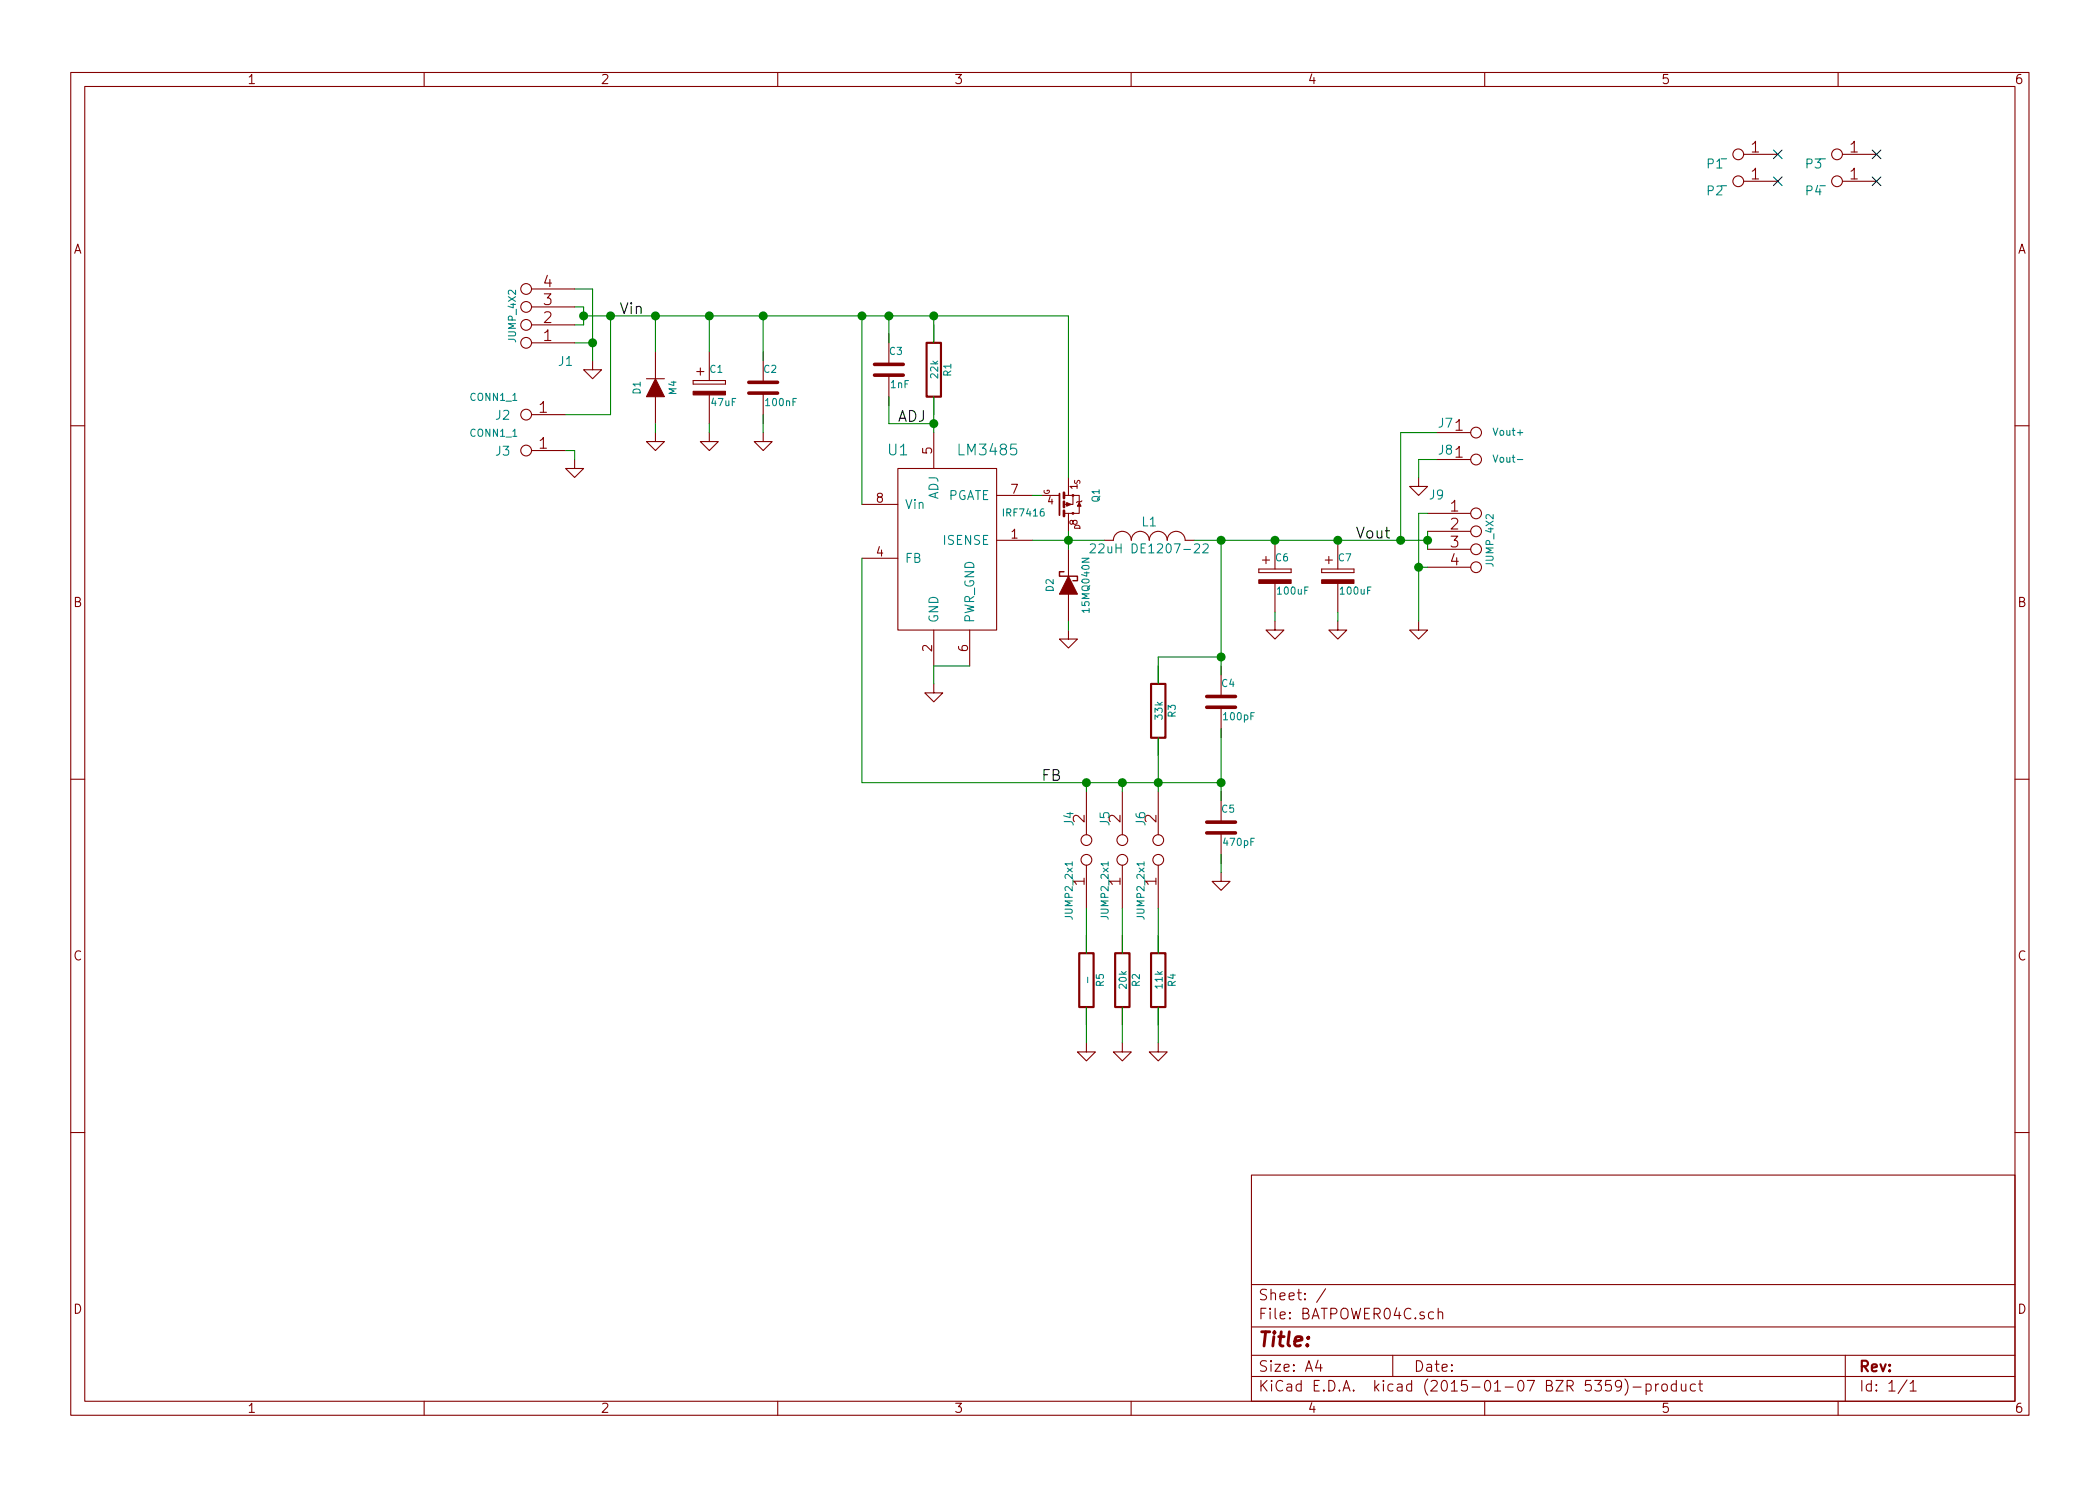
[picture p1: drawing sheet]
EESchema Schematic File Version 2
LIBS:power
LIBS:device
LIBS:transistors
LIBS:conn
LIBS:linear
LIBS:regul
LIBS:74xx
LIBS:cmos4000
LIBS:adc-dac
LIBS:memory
LIBS:xilinx
LIBS:special
LIBS:microcontrollers
LIBS:dsp
LIBS:microchip
LIBS:analog_switches
LIBS:motorola
LIBS:texas
LIBS:intel
LIBS:audio
LIBS:interface
LIBS:digital-audio
LIBS:philips
LIBS:display
LIBS:cypress
LIBS:siliconi
LIBS:opto
LIBS:atmel
LIBS:contrib
LIBS:valves
LIBS:MLAB_D
LIBS:MLAB_IO
LIBS:MLAB_T
LIBS:BATPOWER04C-cache
EELAYER 25 0
EELAYER END
$Descr A4 11693 8268
encoding utf-8
Sheet 1 1
Title ""
Date ""
Rev ""
Comp ""
Comment1 ""
Comment2 ""
Comment3 ""
Comment4 ""
$EndDescr
$Comp
L LM3485 U1
U 1 1
P 5300 2800
F 0 "U1" H 5000 3100 60  0000 C CNN
F 1 "LM3485" H 5500 3100 60  0000 C CNN
F 2 "MLAB_IO:MSOP-8_3x3mm_Pitch0.65mm" H 5500 2750 60  0001 C CNN
F 3 "" H 5500 2750 60  0000 C CNN
	1    5300 2800
	1    0    0    -1  
$EndComp
$Comp
L CONN1_1 J2
U 1 1
P 2850 2250
F 0 "J2" H 2900 2300 50  0000 C CNN
F 1 "CONN1_1" H 2950 2200 40  0000 C CNN
F 2 "MLAB_CON:WAGO256" H 2900 2200 60  0001 C CNN
F 3 "" H 2900 2200 60  0000 C CNN
	1    2850 2250
	-1   0    0    1   
$EndComp
$Comp
L CONN1_1 J3
U 1 1
P 2850 2450
F 0 "J3" H 2900 2500 50  0000 C CNN
F 1 "CONN1_1" H 2950 2400 40  0000 C CNN
F 2 "MLAB_CON:WAGO256" H 2900 2400 60  0001 C CNN
F 3 "" H 2900 2400 60  0000 C CNN
	1    2850 2450
	-1   0    0    1   
$EndComp
$Comp
L DIODE D1
U 1 1
P 3650 2150
F 0 "D1" H 3650 2250 40  0000 C CNN
F 1 "M4" H 3650 2050 40  0000 C CNN
F 2 "MLAB_D:Diode-SMA_Standard" H 3650 2150 60  0001 C CNN
F 3 "" H 3650 2150 60  0000 C CNN
	1    3650 2150
	0    -1   -1   0   
$EndComp
$Comp
L CP2 C1
U 1 1
P 3950 2150
F 0 "C1" H 3950 2250 40  0000 L CNN
F 1 "47uF" H 3956 2065 40  0000 L CNN
F 2 "MLAB_C:TantalC_SizeC_Reflow" H 3988 2000 30  0001 C CNN
F 3 "" H 3950 2150 60  0000 C CNN
	1    3950 2150
	1    0    0    -1  
$EndComp
$Comp
L R R1
U 1 1
P 5200 2050
F 0 "R1" V 5280 2050 40  0000 C CNN
F 1 "22k" V 5207 2051 40  0000 C CNN
F 2 "MLAB_R:SMD-0805" V 5130 2050 30  0001 C CNN
F 3 "" H 5200 2050 30  0000 C CNN
	1    5200 2050
	1    0    0    -1  
$EndComp
$Comp
L C C3
U 1 1
P 4950 2050
F 0 "C3" H 4950 2150 40  0000 L CNN
F 1 "1nF" H 4956 1965 40  0000 L CNN
F 2 "MLAB_R:SMD-0805" H 4988 1900 30  0001 C CNN
F 3 "" H 4950 2050 60  0000 C CNN
	1    4950 2050
	1    0    0    -1  
$EndComp
$Comp
L IRF7416 Q1
U 1 1
P 5800 2800
F 0 "Q1" H 5750 3100 40  0000 C CNN
F 1 "IRF7416" V 5850 2700 40  0000 C CNN
F 2 "MLAB_IO:SO-8" H 5800 3100 30  0001 C CIN
F 3 "" V 5800 2900 60  0000 C CNN
	1    5800 2800
	0    1    1    0   
$EndComp
$Comp
L C C4
U 1 1
P 6800 3900
F 0 "C4" H 6800 4000 40  0000 L CNN
F 1 "100pF" H 6806 3815 40  0000 L CNN
F 2 "MLAB_R:SMD-0805" H 6838 3750 30  0001 C CNN
F 3 "" H 6800 3900 60  0000 C CNN
	1    6800 3900
	1    0    0    -1  
$EndComp
$Comp
L DIODESCH D2
U 1 1
P 5950 3250
F 0 "D2" H 5950 3350 40  0000 C CNN
F 1 "15MQ040N" H 5950 3150 40  0000 C CNN
F 2 "MLAB_D:Diode-SMA_Standard" H 5950 3250 60  0001 C CNN
F 3 "" H 5950 3250 60  0000 C CNN
	1    5950 3250
	0    -1   -1   0   
$EndComp
$Comp
L INDUCTOR_SMALL L1
U 1 1
P 6400 3000
F 0 "L1" H 6400 3100 50  0000 C CNN
F 1 "22uH DE1207-22" H 6400 2950 50  0000 C CNN
F 2 "MLAB_L:DE1205-10" H 6400 3000 60  0001 C CNN
F 3 "" H 6400 3000 60  0000 C CNN
	1    6400 3000
	1    0    0    -1  
$EndComp
$Comp
L R R3
U 1 1
P 6450 3950
F 0 "R3" V 6530 3950 40  0000 C CNN
F 1 "33k" V 6457 3951 40  0000 C CNN
F 2 "MLAB_R:SMD-0805" V 6380 3950 30  0001 C CNN
F 3 "" H 6450 3950 30  0000 C CNN
	1    6450 3950
	1    0    0    -1  
$EndComp
$Comp
L R R2
U 1 1
P 6250 5450
F 0 "R2" V 6330 5450 40  0000 C CNN
F 1 "20k" V 6257 5451 40  0000 C CNN
F 2 "MLAB_R:SMD-0805" V 6180 5450 30  0001 C CNN
F 3 "" H 6250 5450 30  0000 C CNN
	1    6250 5450
	1    0    0    -1  
$EndComp
$Comp
L R R4
U 1 1
P 6450 5450
F 0 "R4" V 6530 5450 40  0000 C CNN
F 1 "11k" V 6457 5451 40  0000 C CNN
F 2 "MLAB_R:SMD-0805" V 6380 5450 30  0001 C CNN
F 3 "" H 6450 5450 30  0000 C CNN
	1    6450 5450
	1    0    0    -1  
$EndComp
$Comp
L C C2
U 1 1
P 4250 2150
F 0 "C2" H 4250 2250 40  0000 L CNN
F 1 "100nF" H 4256 2065 40  0000 L CNN
F 2 "MLAB_R:SMD-0805" H 4288 2000 30  0001 C CNN
F 3 "" H 4250 2150 60  0000 C CNN
	1    4250 2150
	1    0    0    -1  
$EndComp
$Comp
L C C5
U 1 1
P 6800 4600
F 0 "C5" H 6800 4700 40  0000 L CNN
F 1 "470pF" H 6806 4515 40  0000 L CNN
F 2 "MLAB_R:SMD-0805" H 6838 4450 30  0001 C CNN
F 3 "" H 6800 4600 60  0000 C CNN
	1    6800 4600
	1    0    0    -1  
$EndComp
$Comp
L CP2 C6
U 1 1
P 7100 3200
F 0 "C6" H 7100 3300 40  0000 L CNN
F 1 "100uF" H 7106 3115 40  0000 L CNN
F 2 "MLAB_C:TantalC_SizeD_Reflow" H 7138 3050 30  0001 C CNN
F 3 "" H 7100 3200 60  0000 C CNN
	1    7100 3200
	1    0    0    -1  
$EndComp
$Comp
L CP2 C7
U 1 1
P 7450 3200
F 0 "C7" H 7450 3300 40  0000 L CNN
F 1 "100uF" H 7456 3115 40  0000 L CNN
F 2 "MLAB_C:TantalC_SizeD_Reflow" H 7488 3050 30  0001 C CNN
F 3 "" H 7450 3200 60  0000 C CNN
	1    7450 3200
	1    0    0    -1  
$EndComp
$Comp
L JUMP_4X2 J9
U 1 1
P 8350 3000
F 0 "J9" H 8000 3250 50  0000 C CNN
F 1 "JUMP_4X2" V 8300 3000 40  0000 C CNN
F 2 "Hrebinky:Pin_Header_Straight_2x04" H 8350 3000 60  0001 C CNN
F 3 "" H 8350 3000 60  0000 C CNN
	1    8350 3000
	1    0    0    -1  
$EndComp
$Comp
L CONN1_1 J8
U 1 1
P 8300 2600
F 0 "J8" H 8050 2700 50  0000 C CNN
F 1 "Vout-" H 8400 2650 40  0000 C CNN
F 2 "MLAB_CON:WAGO256" H 8350 2550 60  0001 C CNN
F 3 "" H 8350 2550 60  0000 C CNN
	1    8300 2600
	1    0    0    -1  
$EndComp
$Comp
L CONN1_1 J7
U 1 1
P 8300 2450
F 0 "J7" H 8050 2550 50  0000 C CNN
F 1 "Vout+" H 8400 2500 40  0000 C CNN
F 2 "MLAB_CON:WAGO256" H 8350 2400 60  0001 C CNN
F 3 "" H 8350 2400 60  0000 C CNN
	1    8300 2450
	1    0    0    -1  
$EndComp
$Comp
L GND #PWR01
U 1 1
P 3300 2000
F 0 "#PWR01" H 3300 2000 30  0001 C CNN
F 1 "GND" H 3300 1930 30  0001 C CNN
F 2 "" H 3300 2000 60  0000 C CNN
F 3 "" H 3300 2000 60  0000 C CNN
	1    3300 2000
	1    0    0    -1  
$EndComp
Text Label 3450 1750 0    60   ~ 0
Vin
$Comp
L GND #PWR02
U 1 1
P 3950 2400
F 0 "#PWR02" H 3950 2400 30  0001 C CNN
F 1 "GND" H 3950 2330 30  0001 C CNN
F 2 "" H 3950 2400 60  0000 C CNN
F 3 "" H 3950 2400 60  0000 C CNN
	1    3950 2400
	1    0    0    -1  
$EndComp
$Comp
L GND #PWR03
U 1 1
P 3650 2400
F 0 "#PWR03" H 3650 2400 30  0001 C CNN
F 1 "GND" H 3650 2330 30  0001 C CNN
F 2 "" H 3650 2400 60  0000 C CNN
F 3 "" H 3650 2400 60  0000 C CNN
	1    3650 2400
	1    0    0    -1  
$EndComp
$Comp
L GND #PWR04
U 1 1
P 3200 2550
F 0 "#PWR04" H 3200 2550 30  0001 C CNN
F 1 "GND" H 3200 2480 30  0001 C CNN
F 2 "" H 3200 2550 60  0000 C CNN
F 3 "" H 3200 2550 60  0000 C CNN
	1    3200 2550
	1    0    0    -1  
$EndComp
$Comp
L GND #PWR05
U 1 1
P 4250 2400
F 0 "#PWR05" H 4250 2400 30  0001 C CNN
F 1 "GND" H 4250 2330 30  0001 C CNN
F 2 "" H 4250 2400 60  0000 C CNN
F 3 "" H 4250 2400 60  0000 C CNN
	1    4250 2400
	1    0    0    -1  
$EndComp
$Comp
L GND #PWR06
U 1 1
P 7100 3450
F 0 "#PWR06" H 7100 3450 30  0001 C CNN
F 1 "GND" H 7100 3380 30  0001 C CNN
F 2 "" H 7100 3450 60  0000 C CNN
F 3 "" H 7100 3450 60  0000 C CNN
	1    7100 3450
	1    0    0    -1  
$EndComp
$Comp
L GND #PWR07
U 1 1
P 7450 3450
F 0 "#PWR07" H 7450 3450 30  0001 C CNN
F 1 "GND" H 7450 3380 30  0001 C CNN
F 2 "" H 7450 3450 60  0000 C CNN
F 3 "" H 7450 3450 60  0000 C CNN
	1    7450 3450
	1    0    0    -1  
$EndComp
$Comp
L GND #PWR08
U 1 1
P 7900 3450
F 0 "#PWR08" H 7900 3450 30  0001 C CNN
F 1 "GND" H 7900 3380 30  0001 C CNN
F 2 "" H 7900 3450 60  0000 C CNN
F 3 "" H 7900 3450 60  0000 C CNN
	1    7900 3450
	1    0    0    -1  
$EndComp
$Comp
L GND #PWR09
U 1 1
P 7900 2650
F 0 "#PWR09" H 7900 2650 30  0001 C CNN
F 1 "GND" H 7900 2580 30  0001 C CNN
F 2 "" H 7900 2650 60  0000 C CNN
F 3 "" H 7900 2650 60  0000 C CNN
	1    7900 2650
	1    0    0    -1  
$EndComp
$Comp
L GND #PWR010
U 1 1
P 5950 3500
F 0 "#PWR010" H 5950 3500 30  0001 C CNN
F 1 "GND" H 5950 3430 30  0001 C CNN
F 2 "" H 5950 3500 60  0000 C CNN
F 3 "" H 5950 3500 60  0000 C CNN
	1    5950 3500
	1    0    0    -1  
$EndComp
$Comp
L GND #PWR011
U 1 1
P 5200 3800
F 0 "#PWR011" H 5200 3800 30  0001 C CNN
F 1 "GND" H 5200 3730 30  0001 C CNN
F 2 "" H 5200 3800 60  0000 C CNN
F 3 "" H 5200 3800 60  0000 C CNN
	1    5200 3800
	1    0    0    -1  
$EndComp
$Comp
L JUMP2_2x1 J4
U 1 1
P 6050 4750
F 0 "J4" H 5850 4650 50  0000 C CNN
F 1 "JUMP2_2x1" H 6250 4650 40  0000 C CNN
F 2 "Hrebinky:Pin_Header_Straight_1x02" H 6050 4750 60  0001 C CNN
F 3 "" H 6050 4750 60  0000 C CNN
	1    6050 4750
	0    1    1    0   
$EndComp
$Comp
L JUMP2_2x1 J5
U 1 1
P 6250 4750
F 0 "J5" H 6050 4650 50  0000 C CNN
F 1 "JUMP2_2x1" H 6450 4650 40  0000 C CNN
F 2 "Hrebinky:Pin_Header_Straight_1x02" H 6250 4750 60  0001 C CNN
F 3 "" H 6250 4750 60  0000 C CNN
	1    6250 4750
	0    1    1    0   
$EndComp
$Comp
L JUMP2_2x1 J6
U 1 1
P 6450 4750
F 0 "J6" H 6250 4650 50  0000 C CNN
F 1 "JUMP2_2x1" H 6650 4650 40  0000 C CNN
F 2 "Hrebinky:Pin_Header_Straight_1x02" H 6450 4750 60  0001 C CNN
F 3 "" H 6450 4750 60  0000 C CNN
	1    6450 4750
	0    1    1    0   
$EndComp
$Comp
L GND #PWR012
U 1 1
P 6050 5800
F 0 "#PWR012" H 6050 5800 30  0001 C CNN
F 1 "GND" H 6050 5730 30  0001 C CNN
F 2 "" H 6050 5800 60  0000 C CNN
F 3 "" H 6050 5800 60  0000 C CNN
	1    6050 5800
	1    0    0    -1  
$EndComp
$Comp
L GND #PWR013
U 1 1
P 6250 5800
F 0 "#PWR013" H 6250 5800 30  0001 C CNN
F 1 "GND" H 6250 5730 30  0001 C CNN
F 2 "" H 6250 5800 60  0000 C CNN
F 3 "" H 6250 5800 60  0000 C CNN
	1    6250 5800
	1    0    0    -1  
$EndComp
$Comp
L GND #PWR014
U 1 1
P 6450 5800
F 0 "#PWR014" H 6450 5800 30  0001 C CNN
F 1 "GND" H 6450 5730 30  0001 C CNN
F 2 "" H 6450 5800 60  0000 C CNN
F 3 "" H 6450 5800 60  0000 C CNN
	1    6450 5800
	1    0    0    -1  
$EndComp
Text Label 5800 4350 0    60   ~ 0
FB
$Comp
L GND #PWR015
U 1 1
P 6800 4850
F 0 "#PWR015" H 6800 4850 30  0001 C CNN
F 1 "GND" H 6800 4780 30  0001 C CNN
F 2 "" H 6800 4850 60  0000 C CNN
F 3 "" H 6800 4850 60  0000 C CNN
	1    6800 4850
	1    0    0    -1  
$EndComp
Text Label 7550 3000 0    60   ~ 0
Vout
Text Label 5000 2350 0    60   ~ 0
ADJ
$Comp
L _ P1
U 1 1
P 9600 800
F 0 "P1" H 9650 900 50  0000 C CNN
F 1 "_" H 9600 850 40  0000 C CNN
F 2 "Dira:MountingHole_3mm" H 9850 650 60  0001 C CNN
F 3 "" H 9850 650 60  0000 C CNN
	1    9600 800 
	-1   0    0    1   
$EndComp
$Comp
L _ P2
U 1 1
P 9600 950
F 0 "P2" H 9650 1050 50  0000 C CNN
F 1 "_" H 9600 1000 40  0000 C CNN
F 2 "Dira:MountingHole_3mm" H 9850 800 60  0001 C CNN
F 3 "" H 9850 800 60  0000 C CNN
	1    9600 950 
	-1   0    0    1   
$EndComp
$Comp
L _ P3
U 1 1
P 10150 800
F 0 "P3" H 10200 900 50  0000 C CNN
F 1 "_" H 10150 850 40  0000 C CNN
F 2 "Dira:MountingHole_3mm" H 10400 650 60  0001 C CNN
F 3 "" H 10400 650 60  0000 C CNN
	1    10150 800 
	-1   0    0    1   
$EndComp
$Comp
L _ P4
U 1 1
P 10150 950
F 0 "P4" H 10200 1050 50  0000 C CNN
F 1 "_" H 10150 1000 40  0000 C CNN
F 2 "Dira:MountingHole_3mm" H 10400 800 60  0001 C CNN
F 3 "" H 10400 800 60  0000 C CNN
	1    10150 950 
	-1   0    0    1   
$EndComp
$Comp
L R R5
U 1 1
P 6050 5450
F 0 "R5" V 6130 5450 40  0000 C CNN
F 1 "-" V 6057 5451 40  0000 C CNN
F 2 "MLAB_R:SMD-0805" V 5980 5450 30  0001 C CNN
F 3 "" H 6050 5450 30  0000 C CNN
	1    6050 5450
	1    0    0    -1  
$EndComp
NoConn ~ 9900 850 
NoConn ~ 9900 1000
NoConn ~ 10450 1000
NoConn ~ 10450 850 
Wire Wire Line
	5200 2200 5200 2400
Wire Wire Line
	4950 2350 5200 2350
Wire Wire Line
	4950 2200 4950 2350
Connection ~ 5200 2350
Wire Wire Line
	3250 1700 3250 1800
Wire Wire Line
	3250 1800 3200 1800
Wire Wire Line
	3200 1700 3250 1700
Wire Wire Line
	3250 1750 5950 1750
Connection ~ 3250 1750
Wire Wire Line
	3200 1600 3300 1600
Wire Wire Line
	3300 1600 3300 2000
Wire Wire Line
	3300 1900 3200 1900
Connection ~ 3300 1900
Wire Wire Line
	3150 2300 3400 2300
Wire Wire Line
	3400 2300 3400 1750
Connection ~ 3400 1750
Wire Wire Line
	3150 2500 3200 2500
Wire Wire Line
	3200 2500 3200 2550
Wire Wire Line
	3650 1950 3650 1750
Connection ~ 3650 1750
Wire Wire Line
	3950 1950 3950 1750
Connection ~ 3950 1750
Wire Wire Line
	3650 2350 3650 2400
Wire Wire Line
	3950 2350 3950 2400
Wire Wire Line
	4950 1750 4950 1900
Connection ~ 4950 1750
Wire Wire Line
	5200 1750 5200 1900
Wire Wire Line
	4800 2800 4800 1750
Connection ~ 4800 1750
Wire Wire Line
	5750 2750 5800 2750
Wire Wire Line
	5950 1750 5950 2650
Connection ~ 5200 1750
Wire Wire Line
	5950 2950 5950 3050
Wire Wire Line
	5750 3000 6150 3000
Connection ~ 5950 3000
Wire Wire Line
	4250 1750 4250 2000
Connection ~ 4250 1750
Wire Wire Line
	4250 2300 4250 2400
Wire Wire Line
	6650 3000 7950 3000
Wire Wire Line
	7950 2950 7950 3050
Connection ~ 7950 3000
Wire Wire Line
	7950 2850 7900 2850
Wire Wire Line
	7900 2850 7900 3450
Wire Wire Line
	7950 3150 7900 3150
Connection ~ 7900 3150
Wire Wire Line
	7100 3400 7100 3450
Wire Wire Line
	7450 3400 7450 3450
Wire Wire Line
	8000 2400 7800 2400
Wire Wire Line
	7800 2400 7800 3000
Connection ~ 7800 3000
Wire Wire Line
	8000 2550 7900 2550
Wire Wire Line
	7900 2550 7900 2650
Wire Wire Line
	5950 3500 5950 3450
Wire Wire Line
	5200 3800 5200 3700
Wire Wire Line
	5200 3700 5400 3700
Wire Wire Line
	6800 4050 6800 4450
Wire Wire Line
	4800 4350 6800 4350
Connection ~ 6800 4350
Wire Wire Line
	6050 4400 6050 4350
Connection ~ 6050 4350
Wire Wire Line
	6250 4400 6250 4350
Connection ~ 6250 4350
Wire Wire Line
	6450 4100 6450 4400
Connection ~ 6450 4350
Wire Wire Line
	6450 3650 6450 3800
Wire Wire Line
	6450 3650 6800 3650
Wire Wire Line
	6800 3000 6800 3750
Wire Wire Line
	6050 5050 6050 5300
Wire Wire Line
	6250 5050 6250 5300
Wire Wire Line
	6450 5050 6450 5300
Wire Wire Line
	6050 5600 6050 5800
Wire Wire Line
	6250 5600 6250 5800
Wire Wire Line
	6450 5600 6450 5800
Connection ~ 6800 3650
Connection ~ 6800 3000
Wire Wire Line
	6800 4750 6800 4850
Connection ~ 7100 3000
Connection ~ 7450 3000
Wire Wire Line
	4800 4350 4800 3100
$Comp
L JUMP_4X2 J1
U 1 1
P 2800 1750
F 0 "J1" H 2450 2000 50  0000 C CNN
F 1 "JUMP_4X2" V 2750 1750 40  0000 C CNN
F 2 "Hrebinky:Pin_Header_Straight_2x04" H 2800 1750 60  0001 C CNN
F 3 "" H 2800 1750 60  0000 C CNN
	1    2800 1750
	-1   0    0    1   
$EndComp
$EndSCHEMATC
